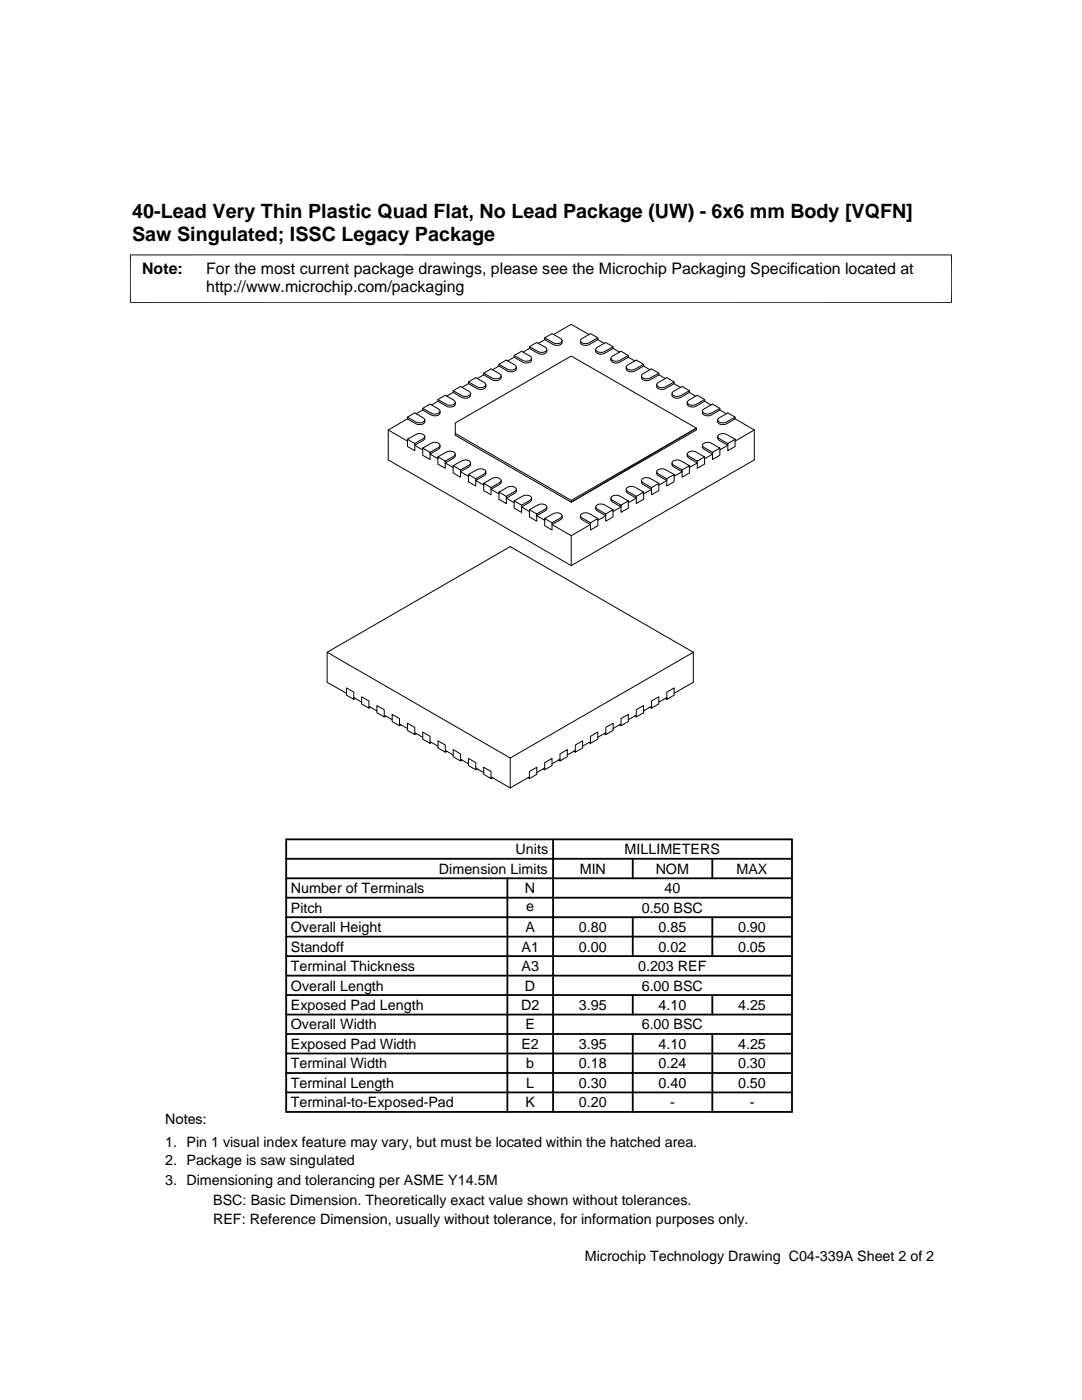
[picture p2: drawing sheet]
<svg xmlns="http://www.w3.org/2000/svg" width="216mm" height="279mm" viewBox="0 0 216 279" stroke-linecap="round" stroke-linejoin="round" font-family="sans-serif">
<g fill="none" stroke="#000" stroke-width=".2">
<path d="M26 50.8v9.7M189.9 50.8v9.7M189.9 50.9h-164M25.9 60.4h164M87.4 79.7l1.7 1a1.21 1.21 0 0 0 1.7-.4l-.2-.4-1.8-1-1.4 .8v.4M90.4 78.3l1.7 1a1.21 1.21 0 0 0 1.8-.4v-.4M90.4 78l1.7 1a1.21 1.21 0 0 0 1.8-.5l-.3-.4-1.7-1-1.5 .9v.3M90.4 78.3l-1.2 .8M93.5 76.6l1.7 1a1.21 1.21 0 0 0 1.7-.5v-.3M93.5 76.2l1.7 1a1.21 1.21 0 0 0 1.7-.4l-.3-.5-1.7-.9-1.4 .8v.4M93.5 76.6l-1.3 .7M96.5 74.8l1.7 1a1.23 1.23 0 0 0 1.8-.4v-.4"/>
<path d="M96.5 74.5l1.7 .9a1.23 1.23 0 0 0 1.8-.4l-.3-.4-1.7-1-1.5 .9v.3M96.5 74.8l-1.3 .7M99.6 73l1.7 1a1.24 1.24 0 0 0 1.7-.4v-.3M99.6 72.7l1.7 1a1.24 1.24 0 0 0 1.7-.4l-.3-.5-1.7-.9-1.4 .8v.3M99.6 73l-1.3 .8M102.6 71.3l1.7 1a1.21 1.21 0 0 0 1.8-.4v-.4M102.6 71l1.7 .9a1.21 1.21 0 0 0 1.8-.4l-.3-.4-1.7-1-1.5 .9v.3M102.6 71.3l-1.3 .7M105.6 69.5l1.8 1a1.21 1.21 0 0 0 1.7-.4v-.4M105.6 69.2l1.8 1a1.21 1.21 0 0 0 1.7-.5l-.3-.4-1.7-1-1.5 .9v.3M105.6 69.5l-1.2 .8M108.7 67.8l1.7 1a1.21 1.21 0 0 0 1.8-.5v-.3"/>
<path d="M108.7 67.4l1.7 1a1.21 1.21 0 0 0 1.8-.4l-.3-.4-1.7-1-1.5 .8v.4M108.7 67.8l-1.3 .7M110.5 66.8l3.5-2.1 3.5 2.1M119.3 67.8l1.3 .7M119.3 67.8l-1.7 1a1.21 1.21 0 0 1-1.8-.5v-.3M119.3 67.4l-1.7 1a1.21 1.21 0 0 1-1.8-.4l.3-.4 1.7-1 1.5 .8v.4M122.3 69.5l1.3 .8M122.3 69.5l-1.7 1a1.21 1.21 0 0 1-1.7-.4v-.4M122.3 69.2l-1.7 1a1.21 1.21 0 0 1-1.7-.5l.3-.4 1.7-1 1.4 .9v.3M125.4 71.3l1.3 .7M125.4 71.3l-1.7 1a1.24 1.24 0 0 1-1.8-.4v-.4M125.4 71l-1.7 .9a1.24 1.24 0 0 1-1.8-.4l.3-.4 1.7-1 1.5 .9v.3"/>
<path d="M128.4 73l1.3 .8M128.4 73l-1.7 1a1.23 1.23 0 0 1-1.8-.4v-.3M128.4 72.7l-1.7 1a1.23 1.23 0 0 1-1.8-.4l.4-.5 1.7-.9 1.4 .8v.3M131.5 74.8l1.2 .7M131.5 74.8l-1.7 1a1.21 1.21 0 0 1-1.8-.4v-.4M131.5 74.5l-1.7 .9a1.21 1.21 0 0 1-1.8-.4l.3-.4 1.7-1 1.5 .9v.3M134.5 76.6l1.3 .7M134.5 76.6l-1.7 1a1.21 1.21 0 0 1-1.8-.5v-.3M134.5 76.2l-1.7 1a1.21 1.21 0 0 1-1.8-.4l.3-.5 1.8-.9 1.4 .8v.4M137.6 78.3l1.2 .8M137.6 78.3l-1.8 1a1.21 1.21 0 0 1-1.7-.4v-.4M137.6 78l-1.8 1a1.21 1.21 0 0 1-1.7-.5l.3-.4 1.7-1 1.5 .9v.3"/>
<path d="M140.6 79.7l-1.7 1a1.24 1.24 0 0 1-1.8-.4l.3-.4 1.7-1 1.5 .8v.4M77.5 85.8l3.8 2.2M77.5 85.8v6l36.5 21.1 36.5-21.1v-6M81.3 83.6l1.7 1a1.24 1.24 0 0 0 1.8-.4v-.4M81.3 83.2l1.7 1a1.24 1.24 0 0 0 1.8-.4l-.3-.4-1.7-1-1.5 .8v.4M81.3 87.7v1.4l1.5 .8v-1.4l-1.5-.8 1.7-1a1.24 1.24 0 0 1 1.8 .4l-.3 .4-1.7 1M81.3 83.6l-3.8 2.2M84.3 81.8l1.7 1a1.21 1.21 0 0 0 1.8-.4v-.4M84.3 81.5l1.7 1a1.21 1.21 0 0 0 1.8-.5l-.3-.4-1.7-1-1.5 .9v.3M84.3 89.4v1.5l1.5 .8v-1.4l-1.5-.9 1.7-.9a1.21 1.21 0 0 1 1.8 .4l-.3 .4-1.7 1M84.3 81.8l-1.2 .8M84.8 87.1l-.1 .6-.2 .2-1.7 1 1.5 .9"/>
<path d="M87.4 80.1l1.7 1a1.21 1.21 0 0 0 1.7-.5v-.3M87.4 91.2v1.4l1.4 .9v-1.5l-1.4-.8 1.7-1a1.21 1.21 0 0 1 1.7 .4l-.2 .5-1.8 .9M87.4 80.1l-1.3 .7M87.8 88.9l-.1 .5-.2 .2-1.7 1 1.6 .9M90.4 92.9v1.5l1.5 .8v-1.4l-1.5-.9 1.7-.9a1.21 1.21 0 0 1 1.8 .4l-.3 .4-1.7 1M90.8 84.4l23.2-13.3 25 14.3-25 14.5-23.2-13.4zM90.8 86.5v.4l23.2 13.3 25-14.4v-.4l-25 14.8v-.3M90.8 90.6v.6l-.2 .2-1.8 1 1.6 .9M93.5 94.7v1.4l1.4 .9v-1.5l-1.4-.8 1.7-1a1.21 1.21 0 0 1 1.7 .4l-.3 .5-1.7 .9M93.9 92.4l-.1 .5-.2 .3-1.7 .9 1.6 1M96.5 96.5v1.4l1.5 .8v-1.4l-1.5-.8 1.7-1a1.23 1.23 0 0 1 1.8 .4l-.3 .4-1.7 1M96.9 94.1v.6l-.3 .2-1.7 1 1.6 .9"/>
<path d="M99.6 98.2v1.5l1.4 .8v-1.4l-1.4-.9 1.7-1a1.24 1.24 0 0 1 1.7 .5l-.3 .4-1.7 1M100 95.9l-.1 .6-1.9 1.2 1.6 .9M102.6 100v1.4l1.5 .9v-1.5l-1.5-.8 1.7-1a1.21 1.21 0 0 1 1.8 .4l-.3 .4-1.7 1M103 97.7v.5l-.3 .2-1.7 1 1.6 .9M106.1 99.4l-.1 .6-.2 .2-1.7 1 1.5 .9M121.9 99.4l.1 .6 .2 .2 1.7 1-1.6 .9M124.9 97.7l.1 .5 2 1.2-1.6 .9M125.4 100v1.4l-1.5 .9v-1.5l1.5-.8-1.7-1a1.24 1.24 0 0 0-1.8 .4l.3 .4 1.7 1M128 95.9l.1 .6 .2 .2 1.7 1-1.6 .9M128.4 98.2v1.5l-1.4 .8v-1.4l1.4-.9-1.7-1a1.23 1.23 0 0 0-1.8 .5l.4 .4 1.7 1M131 94.1l.1 .6 .2 .2 1.8 1-1.6 .9M131.5 96.5v1.4l-1.5 .8v-1.4l1.5-.8-1.7-1a1.21 1.21 0 0 0-1.8 .4l.3 .4 1.7 1"/>
<path d="M134.1 92.4l.1 .5 .2 .3 1.7 .9-1.6 1M134.5 94.7v1.4l-1.4 .9v-1.5l1.4-.8-1.7-1a1.21 1.21 0 0 0-1.8 .4l.3 .5 1.8 .9M137.1 90.6l.1 .6 .2 .2 1.7 1-1.5 .9M137.6 92.9v1.5l-1.5 .8v-1.4l1.5-.9-1.8-.9a1.21 1.21 0 0 0-1.7 .4l.3 .4 1.7 1M140.2 88.9v.5l2 1.2-1.6 .9M140.6 80.1l1.3 .7M140.6 91.2v1.4l-1.5 .9v-1.5l1.5-.8-1.7-1a1.24 1.24 0 0 0-1.8 .4l.3 .5 1.7 .9M140.6 80.1l-1.7 1a1.24 1.24 0 0 1-1.8-.5v-.3M143.2 87.1l.1 .6 .2 .2 1.7 1-1.6 .9M143.6 81.8l1.3 .8M143.6 89.4v1.5l-1.4 .8v-1.4l1.4-.9-1.7-.9a1.24 1.24 0 0 0-1.7 .4l.3 .4 1.7 1M143.6 81.8l-1.7 1a1.24 1.24 0 0 1-1.7-.4v-.4"/>
<path d="M143.6 81.5l-1.7 1a1.24 1.24 0 0 1-1.7-.5l.3-.4 1.7-1 1.4 .9v.3M146.7 83.6l3.8 2.2M146.7 87.7v1.4l-1.5 .8v-1.4l1.5-.8-1.7-1a1.21 1.21 0 0 0-1.8 .4l.3 .4 1.7 1M146.7 83.6l-1.7 1a1.21 1.21 0 0 1-1.8-.4v-.4M146.7 83.2l-1.7 1a1.21 1.21 0 0 1-1.8-.4l.3-.4 1.7-1 1.5 .8v.4M150.5 85.8l-3.8 2.2M105.6 101.7v1.5l1.5 .8v-1.4l-1.5-.9 1.8-.9a1.21 1.21 0 0 1 1.7 .4l-.3 .4-1.7 1M108.7 103.5v1.4l1.5 .9v-1.5l-1.5-.8 1.7-1a1.21 1.21 0 0 1 1.8 .4l-.3 .5-1.7 .9M109.1 101.2v.5l-.3 .2-1.7 1 1.6 .9M112.2 102.9l-.1 .6-.2 .2-1.7 1 3.8 2.2M114 106.9v6M115.8 102.9l.1 .6 .2 .2 1.7 1-3.8 2.2"/>
<path d="M117.8 104.3l1.5-.8v1.4l-1.5 .9zM118.9 101.2v.5l.3 .2 1.7 1-1.6 .9M119.3 103.5l-1.7-1a1.21 1.21 0 0 0-1.8 .4l.3 .5 1.7 .9M122.3 101.7v1.5l-1.4 .8v-1.4l1.4-.9-1.7-.9a1.21 1.21 0 0 0-1.7 .4l.3 .4 1.7 1M65.3 130.2l36.5-21.1 36.5 21.1M69.1 138.4l-3.8-2.2v-6l36.5 21.1M69.1 137.3l1.5 .8v1.5l-1.5-.9zM70.6 139.2l1.6 .9M70.9 139.4l-.3 .2M72.2 139.1l1.4 .8v1.4l-1.4-.8zM130 139.9l1.5-.8v1.4l-1.5 .8zM132.7 139.4l.4 .2"/>
<path d="M133.1 138.1l1.4-.8v1.4l-1.4 .9zM133.1 139.2l-1.6 .9M138.3 130.2v6l-3.8 2.2M138.3 130.2l-36.5 21.1M73.6 141l1.6 .9M73.9 141.1l-.3 .2M75.2 140.8l1.5 .8v1.5l-1.5-.9zM76.7 142.7l1.6 .9M77 142.9l-.3 .2M78.3 142.6l1.4 .8v1.4l-1.4-.8zM79.7 144.5l1.6 .9M80 144.7l-.3 .1"/>
<path d="M81.3 144.3l1.5 .9v1.4l-1.5-.8zM82.8 146.2l1.5 1M83.1 146.4l-.3 .2M84.3 146.1l1.5 .8v1.5l-1.5-.9zM85.8 148l1.6 .9M86.1 148.2l-.3 .2M87.4 147.8l1.5 .9v1.4l-1.5-.8zM88.9 149.8l1.5 .9M89.2 149.9l-.3 .2M90.4 149.6l1.5 .9v1.4l-1.5-.9zM91.9 151.5l1.6 .9M92.2 151.7l-.3 .2"/>
<path d="M93.5 151.4l1.4 .8v1.4l-1.4-.8zM94.9 153.3l1.6 .9M95.3 153.5l-.4 .1M96.5 153.1l1.5 .9v1.4l-1.5-.9zM98 155l3.8 2.2M98.3 155.2l-.3 .2M101.8 151.3v5.9M105.3 155.2l.3 .2M105.6 155l-3.8 2.2M105.6 154l1.5-.9v1.4l-1.5 .9zM108.4 153.5l.3 .1M108.7 152.2l1.5-.8v1.4l-1.5 .8z"/>
<path d="M108.7 153.3l-1.6 .9M111.4 151.7l.3 .2M111.7 150.5l1.5-.9v1.4l-1.5 .9zM111.7 151.5l-1.5 .9M114.5 149.9l.3 .2M114.8 148.7l1.4-.9v1.5l-1.4 .8zM114.8 149.8l-1.6 .9M117.5 148.2l.3 .2M117.8 146.9l1.5-.8v1.4l-1.5 .9zM117.8 148l-1.6 .9M120.6 146.4l.3 .2M120.9 145.2l1.4-.9v1.5l-1.4 .8z"/>
<path d="M120.9 146.2l-1.6 1M123.6 144.7l.3 .1M123.9 143.4l1.5-.8v1.4l-1.5 .8zM123.9 144.5l-1.6 .9M126.7 142.9l.3 .2M127 141.6l1.4-.8v1.4l-1.4 .9zM127 142.7l-1.6 .9M129.7 141.1l.3 .2M130 141l-1.6 .9"/>
</g>
<g fill="none" stroke="#000" stroke-width=".36">
<path d="M57.1 179.2h100.9M57.1 175.3h100.9M57.1 171.4h100.9M57.1 167.5h100.9v54.4h-100.9zM101.2 175.3v46.6M110.4 167.5v54.4M126.3 171.4v3.9M142.1 171.4v3.9M57.1 186.9h100.9M57.1 183h100.9M57.1 198.6h100.9M57.1 194.7h100.9"/>
<path d="M57.1 190.8h100.9M126.3 183v7.8M126.3 198.6v3.9M142.1 183v7.8M142.1 198.6v3.9M57.1 214.1h100.9M57.1 206.4h100.9M57.1 202.5h100.9M57.1 210.2h100.9M57.1 218h100.9M126.3 206.4v15.5M142.1 206.4v15.5"/>
</g>
<g font-size="3.9">
<text x="26.4" y="43.5">40-Lead Very Thin Plastic Quad Flat, No Lead Package (UW) - 6x6 mm Body [VQFN]</text>
<text x="26.4" y="48">Saw Singulated; ISSC Legacy Package</text>
</g>
<g font-size="3.2">
<text x="28.4" y="54.6">Note:</text>
<text x="41.1" y="54.6">For the most current package drawings, please see the Microchip Packaging Specification located at</text>
<text x="41.1" y="58.3">http://www.microchip.com/packaging</text>
</g>
<g font-size="2.9">
<text x="102.9" y="170.5">Units</text>
<text x="124.6" y="170.5">MILLIMETERS</text>
<text x="58" y="178.2">Number of Terminals</text>
<text x="87.6" y="174.4">Dimension Limits</text>
<text x="104.8" y="178.2">N</text>
<text x="115.7" y="174.4">MIN</text>
<text x="130.8" y="174.4">NOM</text>
<text x="132.6" y="178.2">40</text>
<text x="147" y="174.4">MAX</text>
<text x="58" y="182.1">Pitch</text>
<text x="105" y="181.8">e</text>
<text x="128" y="182.1">0.50 BSC</text>
<text x="58" y="186">Overall Height</text>
<text x="58" y="189.9">Standoff</text>
<text x="104.1" y="189.9">A1</text>
<text x="104.8" y="186">A</text>
<text x="115.5" y="186">0.80</text>
<text x="115.5" y="189.9">0.00</text>
<text x="131.4" y="186">0.85</text>
<text x="131.4" y="189.9">0.02</text>
<text x="147.3" y="186">0.90</text>
<text x="147.3" y="189.9">0.05</text>
<text x="58" y="193.8">Terminal Thickness</text>
<text x="58" y="197.7">Overall Length</text>
<text x="104.1" y="193.8">A3</text>
<text x="104.8" y="197.7">D</text>
<text x="127.3" y="193.8">0.203 REF</text>
<text x="128" y="197.7">6.00 BSC</text>
<text x="58" y="201.6">Exposed Pad Length</text>
<text x="104" y="201.6">D2</text>
<text x="115.5" y="201.6">3.95</text>
<text x="131.4" y="201.6">4.10</text>
<text x="147.3" y="201.6">4.25</text>
<text x="58" y="205.4">Overall Width</text>
<text x="58" y="209.3">Exposed Pad Width</text>
<text x="104" y="209.3">E2</text>
<text x="104.8" y="205.4">E</text>
<text x="115.5" y="209.3">3.95</text>
<text x="128" y="205.4">6.00 BSC</text>
<text x="131.4" y="209.3">4.10</text>
<text x="147.3" y="209.3">4.25</text>
<text x="58" y="213.2">Terminal Width</text>
<text x="105" y="213.2">b</text>
<text x="115.5" y="213.2">0.18</text>
<text x="131.4" y="213.2">0.24</text>
<text x="147.3" y="213.2">0.30</text>
<text x="58" y="217.1">Terminal Length</text>
<text x="58" y="221">Terminal-to-Exposed-Pad</text>
<text x="104.8" y="221">K</text>
<text x="105" y="217.1">L</text>
<text x="115.5" y="221">0.20</text>
<text x="115.5" y="217.1">0.30</text>
<text x="131.4" y="217.1">0.40</text>
<text x="133.7" y="221">-</text>
<text x="147.3" y="217.1">0.50</text>
<text x="149.6" y="221">-</text>
<text x="32.9" y="224.3">Notes:</text>
<text x="32.9" y="228.9">1. Pin 1 visual index feature may vary, but must be located within the hatched area.</text>
<text x="32.9" y="232.6">2. Package is saw singulated</text>
<text x="32.9" y="236.5">3. Dimensioning and tolerancing per ASME Y14.5M</text>
<text x="42.5" y="244.3">REF: Reference Dimension, usually without tolerance, for information purposes only.</text>
<text x="42.5" y="240.6">BSC: Basic Dimension. Theoretically exact value shown without tolerances.</text>
<text x="116.7" y="251.7">Microchip Technology Drawing C04-339A Sheet 2 of 2</text>
</g>
</svg>
